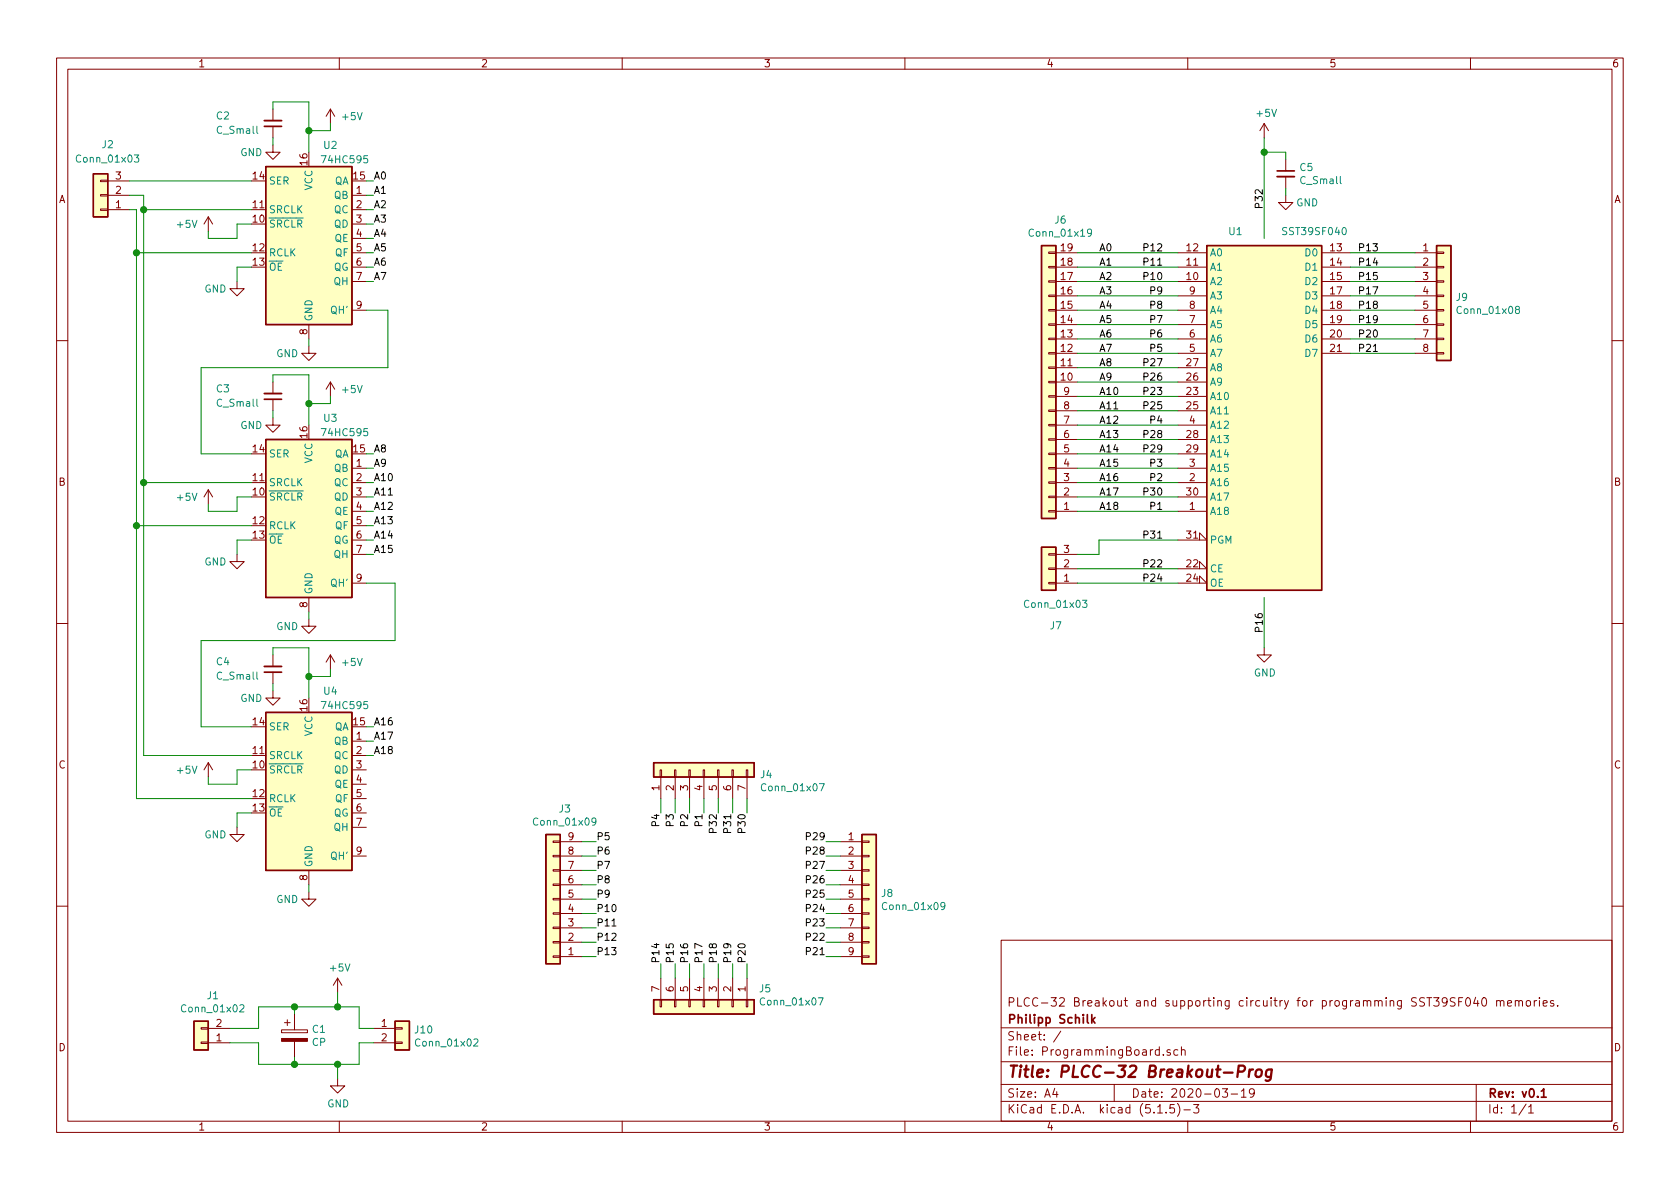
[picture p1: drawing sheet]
EESchema Schematic File Version 4
EELAYER 30 0
EELAYER END
$Descr A4 11693 8268
encoding utf-8
Sheet 1 1
Title "PLCC-32 Breakout-Prog"
Date "2020-03-19"
Rev "v0.1"
Comp "Philipp Schilk"
Comment1 "PLCC-32 Breakout and supporting circuitry for programming SST39SF040 memories."
Comment2 ""
Comment3 ""
Comment4 ""
$EndDescr
$Comp
L Connector_Generic:Conn_01x02 J1
U 1 1
P 1400 7250
F 0 "J1" H 1318 6925 50  0000 C CNN
F 1 "Conn_01x02" H 1318 7016 50  0000 C CNN
F 2 "Connector_PinHeader_2.54mm:PinHeader_1x02_P2.54mm_Vertical" H 1400 7250 50  0001 C CNN
F 3 "~" H 1400 7250 50  0001 C CNN
	1    1400 7250
	-1   0    0    1   
$EndComp
Wire Wire Line
	1600 7150 1800 7150
Wire Wire Line
	1800 7150 1800 7000
Wire Wire Line
	1800 7000 2050 7000
Wire Wire Line
	1600 7250 1800 7250
Wire Wire Line
	1800 7250 1800 7400
Wire Wire Line
	1800 7400 2050 7400
$Comp
L power:GND #PWR0101
U 1 1
P 2350 7500
F 0 "#PWR0101" H 2350 7250 50  0001 C CNN
F 1 "GND" H 2355 7327 50  0000 C CNN
F 2 "" H 2350 7500 50  0001 C CNN
F 3 "" H 2350 7500 50  0001 C CNN
	1    2350 7500
	1    0    0    -1  
$EndComp
Wire Wire Line
	2350 7400 2350 7500
Wire Wire Line
	2350 7000 2350 6900
$Comp
L power:+5V #PWR0102
U 1 1
P 2350 6900
F 0 "#PWR0102" H 2350 6750 50  0001 C CNN
F 1 "+5V" H 2365 7073 50  0000 C CNN
F 2 "" H 2350 6900 50  0001 C CNN
F 3 "" H 2350 6900 50  0001 C CNN
	1    2350 6900
	1    0    0    -1  
$EndComp
$Comp
L Device:CP C1
U 1 1
P 2050 7200
F 0 "C1" H 2168 7246 50  0000 L CNN
F 1 "CP" H 2168 7155 50  0000 L CNN
F 2 "Capacitor_SMD:CP_Elec_8x6.5" H 2088 7050 50  0001 C CNN
F 3 "~" H 2050 7200 50  0001 C CNN
	1    2050 7200
	1    0    0    -1  
$EndComp
Wire Wire Line
	2050 7050 2050 7000
Connection ~ 2050 7000
Wire Wire Line
	2050 7000 2350 7000
Wire Wire Line
	2050 7350 2050 7400
Connection ~ 2050 7400
Wire Wire Line
	2050 7400 2350 7400
$Comp
L Connector_Generic:Conn_01x07 J4
U 1 1
P 4900 5350
F 0 "J4" V 4864 4962 50  0000 R CNN
F 1 "Conn_01x07" V 4773 4962 50  0000 R CNN
F 2 "Connector_PinHeader_2.54mm:PinHeader_1x07_P2.54mm_Vertical" H 4900 5350 50  0001 C CNN
F 3 "~" H 4900 5350 50  0001 C CNN
	1    4900 5350
	0    -1   -1   0   
$EndComp
$Comp
L Connector_Generic:Conn_01x07 J5
U 1 1
P 4900 7000
F 0 "J5" V 4772 7380 50  0000 L CNN
F 1 "Conn_01x07" V 4863 7380 50  0000 L CNN
F 2 "Connector_PinHeader_2.54mm:PinHeader_1x07_P2.54mm_Vertical" H 4900 7000 50  0001 C CNN
F 3 "~" H 4900 7000 50  0001 C CNN
	1    4900 7000
	0    1    1    0   
$EndComp
Wire Wire Line
	4600 5550 4600 5650
Wire Wire Line
	4700 5550 4700 5650
Text Label 4900 5650 3    50   ~ 0
P1
Text Label 4800 5650 3    50   ~ 0
P2
Text Label 4700 5650 3    50   ~ 0
P3
Text Label 4600 5650 3    50   ~ 0
P4
Text Label 4150 5850 0    50   ~ 0
P5
Text Label 4150 5950 0    50   ~ 0
P6
Text Label 4150 6050 0    50   ~ 0
P7
Text Label 4150 6150 0    50   ~ 0
P8
Text Label 4150 6250 0    50   ~ 0
P9
Text Label 4150 6350 0    50   ~ 0
P10
Text Label 4150 6450 0    50   ~ 0
P11
Text Label 4150 6550 0    50   ~ 0
P12
Text Label 4150 6650 0    50   ~ 0
P13
Text Label 4600 6700 1    50   ~ 0
P14
Text Label 4700 6700 1    50   ~ 0
P15
Text Label 4800 6700 1    50   ~ 0
P16
Text Label 4900 6700 1    50   ~ 0
P17
Text Label 5000 6700 1    50   ~ 0
P18
Text Label 5100 6700 1    50   ~ 0
P19
Text Label 5200 6700 1    50   ~ 0
P20
Text Label 5750 6650 2    50   ~ 0
P21
Text Label 5750 6550 2    50   ~ 0
P22
Text Label 5750 6450 2    50   ~ 0
P23
Text Label 5750 6350 2    50   ~ 0
P24
Text Label 5750 6250 2    50   ~ 0
P25
Text Label 5750 6150 2    50   ~ 0
P26
Text Label 5750 6050 2    50   ~ 0
P27
Text Label 5750 5950 2    50   ~ 0
P28
Text Label 5750 5850 2    50   ~ 0
P29
Text Label 5200 5650 3    50   ~ 0
P30
Text Label 5100 5650 3    50   ~ 0
P31
Text Label 5000 5650 3    50   ~ 0
P32
$Comp
L Connector_Generic:Conn_01x09 J3
U 1 1
P 3850 6250
F 0 "J3" H 3768 5625 50  0000 C CNN
F 1 "Conn_01x09" H 3768 5716 50  0000 C CNN
F 2 "Connector_PinHeader_2.54mm:PinHeader_1x09_P2.54mm_Vertical" H 3850 6250 50  0001 C CNN
F 3 "~" H 3850 6250 50  0001 C CNN
	1    3850 6250
	-1   0    0    1   
$EndComp
$Comp
L Connector_Generic:Conn_01x09 J8
U 1 1
P 6050 6250
F 0 "J8" H 6130 6292 50  0000 L CNN
F 1 "Conn_01x09" H 6130 6201 50  0000 L CNN
F 2 "Connector_PinHeader_2.54mm:PinHeader_1x09_P2.54mm_Vertical" H 6050 6250 50  0001 C CNN
F 3 "~" H 6050 6250 50  0001 C CNN
	1    6050 6250
	1    0    0    -1  
$EndComp
Wire Wire Line
	4050 5850 4150 5850
Wire Wire Line
	4150 5950 4050 5950
Wire Wire Line
	4050 6050 4150 6050
Wire Wire Line
	4150 6150 4050 6150
Wire Wire Line
	4050 6250 4150 6250
Wire Wire Line
	4150 6350 4050 6350
Wire Wire Line
	4050 6450 4150 6450
Wire Wire Line
	4150 6550 4050 6550
Wire Wire Line
	4050 6650 4150 6650
Wire Wire Line
	4600 6700 4600 6800
Wire Wire Line
	4700 6700 4700 6800
Wire Wire Line
	4800 6800 4800 6700
Wire Wire Line
	4900 6700 4900 6800
Wire Wire Line
	5000 6700 5000 6800
Wire Wire Line
	5100 6700 5100 6800
Wire Wire Line
	5200 6700 5200 6800
Wire Wire Line
	5750 6650 5850 6650
Wire Wire Line
	5850 6550 5750 6550
Wire Wire Line
	5750 6450 5850 6450
Wire Wire Line
	5850 6350 5750 6350
Wire Wire Line
	5750 6250 5850 6250
Wire Wire Line
	5850 6150 5750 6150
Wire Wire Line
	5750 6050 5850 6050
Wire Wire Line
	5850 5950 5750 5950
Wire Wire Line
	5750 5850 5850 5850
Wire Wire Line
	4800 5550 4800 5650
Wire Wire Line
	4900 5550 4900 5650
Wire Wire Line
	5000 5550 5000 5650
Wire Wire Line
	5100 5550 5100 5650
Wire Wire Line
	5200 5550 5200 5650
Text Label 8100 3550 2    50   ~ 0
P1
Text Label 8100 3350 2    50   ~ 0
P2
Text Label 8100 3250 2    50   ~ 0
P3
Text Label 8100 2950 2    50   ~ 0
P4
Text Label 8100 2450 2    50   ~ 0
P5
Text Label 8100 2350 2    50   ~ 0
P6
Text Label 8100 2250 2    50   ~ 0
P7
Text Label 8100 2150 2    50   ~ 0
P8
Text Label 8100 2050 2    50   ~ 0
P9
Text Label 8100 1950 2    50   ~ 0
P10
Text Label 8100 1850 2    50   ~ 0
P11
Text Label 8100 1750 2    50   ~ 0
P12
Text Label 9450 1750 0    50   ~ 0
P13
Text Label 9450 1850 0    50   ~ 0
P14
Text Label 9450 1950 0    50   ~ 0
P15
Text Label 8800 4250 3    50   ~ 0
P16
Text Label 9450 2050 0    50   ~ 0
P17
Text Label 9450 2150 0    50   ~ 0
P18
Text Label 9450 2250 0    50   ~ 0
P19
Text Label 9450 2350 0    50   ~ 0
P20
Text Label 9450 2450 0    50   ~ 0
P21
Text Label 8100 3950 2    50   ~ 0
P22
Text Label 8100 2750 2    50   ~ 0
P23
Text Label 8100 4050 2    50   ~ 0
P24
Text Label 8100 2850 2    50   ~ 0
P25
Text Label 8100 2650 2    50   ~ 0
P26
Text Label 8100 2550 2    50   ~ 0
P27
Text Label 8100 3050 2    50   ~ 0
P28
Text Label 8100 3150 2    50   ~ 0
P29
Text Label 8100 3450 2    50   ~ 0
P30
Text Label 8100 3750 2    50   ~ 0
P31
Text Label 8800 1450 1    50   ~ 0
P32
$Comp
L Connector_Generic:Conn_01x08 J9
U 1 1
P 10050 2050
F 0 "J9" H 10130 2042 50  0000 L CNN
F 1 "Conn_01x08" H 10130 1951 50  0000 L CNN
F 2 "Connector_PinHeader_2.54mm:PinHeader_1x08_P2.54mm_Vertical" H 10050 2050 50  0001 C CNN
F 3 "~" H 10050 2050 50  0001 C CNN
	1    10050 2050
	1    0    0    -1  
$EndComp
Wire Wire Line
	9400 1750 9850 1750
Wire Wire Line
	9400 1850 9850 1850
Wire Wire Line
	9400 1950 9850 1950
Wire Wire Line
	9400 2050 9850 2050
Wire Wire Line
	9400 2150 9850 2150
Wire Wire Line
	9400 2250 9850 2250
Wire Wire Line
	9400 2350 9850 2350
Wire Wire Line
	9400 2450 9850 2450
$Comp
L Connector_Generic:Conn_01x19 J6
U 1 1
P 7300 2650
F 0 "J6" H 7218 1525 50  0000 C CNN
F 1 "Conn_01x19" H 7218 1616 50  0000 C CNN
F 2 "Connector_PinHeader_2.54mm:PinHeader_2x10_P2.54mm_Vertical" H 7300 2650 50  0001 C CNN
F 3 "~" H 7300 2650 50  0001 C CNN
	1    7300 2650
	-1   0    0    1   
$EndComp
Wire Wire Line
	7500 1750 8200 1750
Wire Wire Line
	7500 1850 8200 1850
Wire Wire Line
	7500 1950 8200 1950
Wire Wire Line
	7500 2050 8200 2050
Wire Wire Line
	7500 2150 8200 2150
Wire Wire Line
	7500 2250 8200 2250
Wire Wire Line
	7500 2350 8200 2350
Wire Wire Line
	7500 2450 8200 2450
Wire Wire Line
	7500 2550 8200 2550
Wire Wire Line
	7500 2650 8200 2650
Wire Wire Line
	7500 2750 8200 2750
Wire Wire Line
	7500 2850 8200 2850
Wire Wire Line
	7500 2950 8200 2950
Wire Wire Line
	7500 3050 8200 3050
Wire Wire Line
	7500 3150 8200 3150
Wire Wire Line
	7500 3250 8200 3250
Wire Wire Line
	7500 3350 8200 3350
Wire Wire Line
	7500 3450 8200 3450
Wire Wire Line
	7500 3550 8200 3550
$Comp
L Connector_Generic:Conn_01x03 J7
U 1 1
P 7300 3950
F 0 "J7" H 7250 4350 50  0000 C CNN
F 1 "Conn_01x03" H 7250 4200 50  0000 C CNN
F 2 "Connector_PinHeader_2.54mm:PinHeader_1x03_P2.54mm_Vertical" H 7300 3950 50  0001 C CNN
F 3 "~" H 7300 3950 50  0001 C CNN
	1    7300 3950
	-1   0    0    1   
$EndComp
Wire Wire Line
	7650 3750 7650 3850
Wire Wire Line
	7650 3850 7500 3850
Wire Wire Line
	7650 3750 8200 3750
Wire Wire Line
	7500 4050 8200 4050
Wire Wire Line
	7500 3950 8200 3950
$Comp
L power:GND #PWR0103
U 1 1
P 8800 4500
F 0 "#PWR0103" H 8800 4250 50  0001 C CNN
F 1 "GND" H 8805 4327 50  0000 C CNN
F 2 "" H 8800 4500 50  0001 C CNN
F 3 "" H 8800 4500 50  0001 C CNN
	1    8800 4500
	1    0    0    -1  
$EndComp
Text Label 7650 1750 0    50   ~ 0
A0
Text Label 7650 1850 0    50   ~ 0
A1
Text Label 7650 1950 0    50   ~ 0
A2
Text Label 7650 2050 0    50   ~ 0
A3
Text Label 7650 2150 0    50   ~ 0
A4
Text Label 7650 2250 0    50   ~ 0
A5
Text Label 7650 2350 0    50   ~ 0
A6
Text Label 7650 2450 0    50   ~ 0
A7
Text Label 7650 2550 0    50   ~ 0
A8
Text Label 7650 2650 0    50   ~ 0
A9
Text Label 7650 2750 0    50   ~ 0
A10
Text Label 7650 2850 0    50   ~ 0
A11
Text Label 7650 2950 0    50   ~ 0
A12
Text Label 7650 3050 0    50   ~ 0
A13
Text Label 7650 3150 0    50   ~ 0
A14
Text Label 7650 3250 0    50   ~ 0
A15
Text Label 7650 3350 0    50   ~ 0
A16
Text Label 7650 3450 0    50   ~ 0
A17
Text Label 7650 3550 0    50   ~ 0
A18
Text Label 2600 1250 0    50   ~ 0
A0
Text Label 2600 1350 0    50   ~ 0
A1
Text Label 2600 1450 0    50   ~ 0
A2
Text Label 2600 1550 0    50   ~ 0
A3
Text Label 2600 1650 0    50   ~ 0
A4
Text Label 2600 1750 0    50   ~ 0
A5
Text Label 2600 1850 0    50   ~ 0
A6
Text Label 2600 1950 0    50   ~ 0
A7
Text Label 2600 3150 0    50   ~ 0
A8
Text Label 2600 3250 0    50   ~ 0
A9
Text Label 2600 3350 0    50   ~ 0
A10
Text Label 2600 3450 0    50   ~ 0
A11
Text Label 2600 3550 0    50   ~ 0
A12
Text Label 2600 3650 0    50   ~ 0
A13
Text Label 2600 3750 0    50   ~ 0
A14
Text Label 2600 3850 0    50   ~ 0
A15
Text Label 2600 5050 0    50   ~ 0
A16
Text Label 2600 5150 0    50   ~ 0
A17
Text Label 2600 5250 0    50   ~ 0
A18
$Comp
L 74xx:74HC595 U2
U 1 1
P 2150 1650
F 0 "U2" H 2300 2300 50  0000 C CNN
F 1 "74HC595" H 2400 2200 50  0000 C CNN
F 2 "Package_SO:TSSOP-16_4.4x5mm_P0.65mm" H 2150 1650 50  0001 C CNN
F 3 "http://www.ti.com/lit/ds/symlink/sn74hc595.pdf" H 2150 1650 50  0001 C CNN
	1    2150 1650
	1    0    0    -1  
$EndComp
$Comp
L power:+5V #PWR0104
U 1 1
P 8800 950
F 0 "#PWR0104" H 8800 800 50  0001 C CNN
F 1 "+5V" H 8815 1123 50  0000 C CNN
F 2 "" H 8800 950 50  0001 C CNN
F 3 "" H 8800 950 50  0001 C CNN
	1    8800 950 
	1    0    0    -1  
$EndComp
$Comp
L Device:C_Small C5
U 1 1
P 8950 1200
F 0 "C5" H 9042 1246 50  0000 L CNN
F 1 "C_Small" H 9042 1155 50  0000 L CNN
F 2 "Capacitor_SMD:C_0603_1608Metric" H 8950 1200 50  0001 C CNN
F 3 "~" H 8950 1200 50  0001 C CNN
	1    8950 1200
	1    0    0    -1  
$EndComp
Wire Wire Line
	8800 950  8800 1050
Wire Wire Line
	8950 1100 8950 1050
Wire Wire Line
	8950 1050 8800 1050
Connection ~ 8800 1050
Wire Wire Line
	8800 1050 8800 1650
$Comp
L power:GND #PWR0105
U 1 1
P 8950 1350
F 0 "#PWR0105" H 8950 1100 50  0001 C CNN
F 1 "GND" H 9100 1300 50  0000 C CNN
F 2 "" H 8950 1350 50  0001 C CNN
F 3 "" H 8950 1350 50  0001 C CNN
	1    8950 1350
	1    0    0    -1  
$EndComp
Wire Wire Line
	8950 1350 8950 1300
$Comp
L Device:C_Small C2
U 1 1
P 1900 850
F 0 "C2" H 2300 800 50  0000 R CNN
F 1 "C_Small" H 2300 900 50  0000 R CNN
F 2 "Capacitor_SMD:C_0603_1608Metric" H 1900 850 50  0001 C CNN
F 3 "~" H 1900 850 50  0001 C CNN
	1    1900 850 
	-1   0    0    1   
$EndComp
$Comp
L power:GND #PWR0106
U 1 1
P 1900 1000
F 0 "#PWR0106" H 1900 750 50  0001 C CNN
F 1 "GND" H 1750 950 50  0000 C CNN
F 2 "" H 1900 1000 50  0001 C CNN
F 3 "" H 1900 1000 50  0001 C CNN
	1    1900 1000
	1    0    0    -1  
$EndComp
Wire Wire Line
	1900 950  1900 1000
Wire Wire Line
	2150 1050 2150 900 
Wire Wire Line
	2150 700  1900 700 
Wire Wire Line
	1900 700  1900 750 
$Comp
L power:GND #PWR0107
U 1 1
P 2150 2400
F 0 "#PWR0107" H 2150 2150 50  0001 C CNN
F 1 "GND" H 2000 2350 50  0000 C CNN
F 2 "" H 2150 2400 50  0001 C CNN
F 3 "" H 2150 2400 50  0001 C CNN
	1    2150 2400
	1    0    0    -1  
$EndComp
Wire Wire Line
	2150 2400 2150 2350
Wire Wire Line
	2150 900  2300 900 
Wire Wire Line
	2300 900  2300 850 
Connection ~ 2150 900 
Wire Wire Line
	2150 900  2150 700 
$Comp
L power:+5V #PWR0108
U 1 1
P 2300 850
F 0 "#PWR0108" H 2300 700 50  0001 C CNN
F 1 "+5V" H 2450 900 50  0000 C CNN
F 2 "" H 2300 850 50  0001 C CNN
F 3 "" H 2300 850 50  0001 C CNN
	1    2300 850 
	1    0    0    -1  
$EndComp
$Comp
L 74xx:74HC595 U3
U 1 1
P 2150 3550
F 0 "U3" H 2300 4200 50  0000 C CNN
F 1 "74HC595" H 2400 4100 50  0000 C CNN
F 2 "Package_SO:TSSOP-16_4.4x5mm_P0.65mm" H 2150 3550 50  0001 C CNN
F 3 "http://www.ti.com/lit/ds/symlink/sn74hc595.pdf" H 2150 3550 50  0001 C CNN
	1    2150 3550
	1    0    0    -1  
$EndComp
$Comp
L Device:C_Small C3
U 1 1
P 1900 2750
F 0 "C3" H 2300 2700 50  0000 R CNN
F 1 "C_Small" H 2300 2800 50  0000 R CNN
F 2 "Capacitor_SMD:C_0603_1608Metric" H 1900 2750 50  0001 C CNN
F 3 "~" H 1900 2750 50  0001 C CNN
	1    1900 2750
	-1   0    0    1   
$EndComp
$Comp
L power:GND #PWR0109
U 1 1
P 1900 2900
F 0 "#PWR0109" H 1900 2650 50  0001 C CNN
F 1 "GND" H 1750 2850 50  0000 C CNN
F 2 "" H 1900 2900 50  0001 C CNN
F 3 "" H 1900 2900 50  0001 C CNN
	1    1900 2900
	1    0    0    -1  
$EndComp
Wire Wire Line
	1900 2850 1900 2900
Wire Wire Line
	2150 2950 2150 2800
Wire Wire Line
	2150 2600 1900 2600
Wire Wire Line
	1900 2600 1900 2650
$Comp
L power:GND #PWR0110
U 1 1
P 2150 4300
F 0 "#PWR0110" H 2150 4050 50  0001 C CNN
F 1 "GND" H 2000 4250 50  0000 C CNN
F 2 "" H 2150 4300 50  0001 C CNN
F 3 "" H 2150 4300 50  0001 C CNN
	1    2150 4300
	1    0    0    -1  
$EndComp
Wire Wire Line
	2150 4300 2150 4250
Wire Wire Line
	2150 2800 2300 2800
Wire Wire Line
	2300 2800 2300 2750
Connection ~ 2150 2800
Wire Wire Line
	2150 2800 2150 2600
$Comp
L power:+5V #PWR0111
U 1 1
P 2300 2750
F 0 "#PWR0111" H 2300 2600 50  0001 C CNN
F 1 "+5V" H 2450 2800 50  0000 C CNN
F 2 "" H 2300 2750 50  0001 C CNN
F 3 "" H 2300 2750 50  0001 C CNN
	1    2300 2750
	1    0    0    -1  
$EndComp
$Comp
L 74xx:74HC595 U4
U 1 1
P 2150 5450
F 0 "U4" H 2300 6100 50  0000 C CNN
F 1 "74HC595" H 2400 6000 50  0000 C CNN
F 2 "Package_SO:TSSOP-16_4.4x5mm_P0.65mm" H 2150 5450 50  0001 C CNN
F 3 "http://www.ti.com/lit/ds/symlink/sn74hc595.pdf" H 2150 5450 50  0001 C CNN
	1    2150 5450
	1    0    0    -1  
$EndComp
$Comp
L Device:C_Small C4
U 1 1
P 1900 4650
F 0 "C4" H 2300 4600 50  0000 R CNN
F 1 "C_Small" H 2300 4700 50  0000 R CNN
F 2 "Capacitor_SMD:C_0603_1608Metric" H 1900 4650 50  0001 C CNN
F 3 "~" H 1900 4650 50  0001 C CNN
	1    1900 4650
	-1   0    0    1   
$EndComp
$Comp
L power:GND #PWR0112
U 1 1
P 1900 4800
F 0 "#PWR0112" H 1900 4550 50  0001 C CNN
F 1 "GND" H 1750 4750 50  0000 C CNN
F 2 "" H 1900 4800 50  0001 C CNN
F 3 "" H 1900 4800 50  0001 C CNN
	1    1900 4800
	1    0    0    -1  
$EndComp
Wire Wire Line
	1900 4750 1900 4800
Wire Wire Line
	2150 4850 2150 4700
Wire Wire Line
	2150 4500 1900 4500
Wire Wire Line
	1900 4500 1900 4550
$Comp
L power:GND #PWR0113
U 1 1
P 2150 6200
F 0 "#PWR0113" H 2150 5950 50  0001 C CNN
F 1 "GND" H 2000 6150 50  0000 C CNN
F 2 "" H 2150 6200 50  0001 C CNN
F 3 "" H 2150 6200 50  0001 C CNN
	1    2150 6200
	1    0    0    -1  
$EndComp
Wire Wire Line
	2150 6200 2150 6150
Wire Wire Line
	2150 4700 2300 4700
Wire Wire Line
	2300 4700 2300 4650
Connection ~ 2150 4700
Wire Wire Line
	2150 4700 2150 4500
$Comp
L power:+5V #PWR0114
U 1 1
P 2300 4650
F 0 "#PWR0114" H 2300 4500 50  0001 C CNN
F 1 "+5V" H 2450 4700 50  0000 C CNN
F 2 "" H 2300 4650 50  0001 C CNN
F 3 "" H 2300 4650 50  0001 C CNN
	1    2300 4650
	1    0    0    -1  
$EndComp
Wire Wire Line
	2600 5250 2550 5250
Wire Wire Line
	2600 5150 2550 5150
Wire Wire Line
	2550 5050 2600 5050
Wire Wire Line
	2550 1250 2600 1250
Wire Wire Line
	2550 1350 2600 1350
Wire Wire Line
	2550 1450 2600 1450
Wire Wire Line
	2550 1550 2600 1550
Wire Wire Line
	2550 1650 2600 1650
Wire Wire Line
	2550 1750 2600 1750
Wire Wire Line
	2550 1850 2600 1850
Wire Wire Line
	2550 1950 2600 1950
Wire Wire Line
	2550 3150 2600 3150
Wire Wire Line
	2550 3250 2600 3250
Wire Wire Line
	2550 3350 2600 3350
Wire Wire Line
	2550 3450 2600 3450
Wire Wire Line
	2550 3550 2600 3550
Wire Wire Line
	2550 3650 2600 3650
Wire Wire Line
	2550 3750 2600 3750
Wire Wire Line
	2550 3850 2600 3850
Wire Wire Line
	1750 1850 1650 1850
Wire Wire Line
	1650 1850 1650 1950
$Comp
L power:GND #PWR0115
U 1 1
P 1650 1950
F 0 "#PWR0115" H 1650 1700 50  0001 C CNN
F 1 "GND" H 1500 1900 50  0000 C CNN
F 2 "" H 1650 1950 50  0001 C CNN
F 3 "" H 1650 1950 50  0001 C CNN
	1    1650 1950
	1    0    0    -1  
$EndComp
Wire Wire Line
	1750 1550 1650 1550
Wire Wire Line
	1650 1550 1650 1650
Wire Wire Line
	1650 1650 1450 1650
Wire Wire Line
	1450 1650 1450 1600
$Comp
L power:+5V #PWR0116
U 1 1
P 1450 1600
F 0 "#PWR0116" H 1450 1450 50  0001 C CNN
F 1 "+5V" H 1300 1650 50  0000 C CNN
F 2 "" H 1450 1600 50  0001 C CNN
F 3 "" H 1450 1600 50  0001 C CNN
	1    1450 1600
	1    0    0    -1  
$EndComp
Wire Wire Line
	1000 1450 1750 1450
Wire Wire Line
	2550 2150 2700 2150
Wire Wire Line
	2700 2150 2700 2550
Wire Wire Line
	2700 2550 1400 2550
Wire Wire Line
	1400 2550 1400 3150
Wire Wire Line
	1400 3150 1750 3150
Wire Wire Line
	2550 4050 2750 4050
Wire Wire Line
	2750 4050 2750 4450
Wire Wire Line
	2750 4450 1400 4450
Wire Wire Line
	1400 4450 1400 5050
Wire Wire Line
	1400 5050 1750 5050
Wire Wire Line
	1750 3750 1650 3750
Wire Wire Line
	1650 3750 1650 3850
$Comp
L power:GND #PWR0117
U 1 1
P 1650 3850
F 0 "#PWR0117" H 1650 3600 50  0001 C CNN
F 1 "GND" H 1500 3800 50  0000 C CNN
F 2 "" H 1650 3850 50  0001 C CNN
F 3 "" H 1650 3850 50  0001 C CNN
	1    1650 3850
	1    0    0    -1  
$EndComp
Wire Wire Line
	1750 3450 1650 3450
Wire Wire Line
	1650 3450 1650 3550
Wire Wire Line
	1650 3550 1450 3550
Wire Wire Line
	1450 3550 1450 3500
$Comp
L power:+5V #PWR0118
U 1 1
P 1450 3500
F 0 "#PWR0118" H 1450 3350 50  0001 C CNN
F 1 "+5V" H 1300 3550 50  0000 C CNN
F 2 "" H 1450 3500 50  0001 C CNN
F 3 "" H 1450 3500 50  0001 C CNN
	1    1450 3500
	1    0    0    -1  
$EndComp
Wire Wire Line
	1750 5650 1650 5650
Wire Wire Line
	1650 5650 1650 5750
$Comp
L power:GND #PWR0119
U 1 1
P 1650 5750
F 0 "#PWR0119" H 1650 5500 50  0001 C CNN
F 1 "GND" H 1500 5700 50  0000 C CNN
F 2 "" H 1650 5750 50  0001 C CNN
F 3 "" H 1650 5750 50  0001 C CNN
	1    1650 5750
	1    0    0    -1  
$EndComp
Wire Wire Line
	1750 5350 1650 5350
Wire Wire Line
	1650 5350 1650 5450
Wire Wire Line
	1650 5450 1450 5450
Wire Wire Line
	1450 5450 1450 5400
$Comp
L power:+5V #PWR0120
U 1 1
P 1450 5400
F 0 "#PWR0120" H 1450 5250 50  0001 C CNN
F 1 "+5V" H 1300 5450 50  0000 C CNN
F 2 "" H 1450 5400 50  0001 C CNN
F 3 "" H 1450 5400 50  0001 C CNN
	1    1450 5400
	1    0    0    -1  
$EndComp
$Comp
L Connector_Generic:Conn_01x03 J2
U 1 1
P 700 1350
F 0 "J2" H 650 1000 50  0000 C CNN
F 1 "Conn_01x03" H 650 1100 50  0000 C CNN
F 2 "Connector_PinHeader_2.54mm:PinHeader_1x03_P2.54mm_Vertical" H 700 1350 50  0001 C CNN
F 3 "~" H 700 1350 50  0001 C CNN
	1    700  1350
	-1   0    0    1   
$EndComp
Wire Wire Line
	900  1250 1750 1250
Wire Wire Line
	1000 1350 1000 1450
Wire Wire Line
	900  1350 1000 1350
Wire Wire Line
	950  1450 950  1750
Wire Wire Line
	950  1750 1750 1750
Wire Wire Line
	950  1450 900  1450
Wire Wire Line
	1000 1450 1000 3350
Wire Wire Line
	1000 3350 1750 3350
Connection ~ 1000 1450
Wire Wire Line
	950  1750 950  3650
Wire Wire Line
	950  3650 1750 3650
Connection ~ 950  1750
Wire Wire Line
	950  3650 950  5550
Wire Wire Line
	950  5550 1750 5550
Connection ~ 950  3650
Wire Wire Line
	1000 5250 1000 3350
Wire Wire Line
	1000 5250 1750 5250
Connection ~ 1000 3350
$Comp
L Connector_Generic:Conn_01x02 J10
U 1 1
P 2800 7150
F 0 "J10" H 2880 7142 50  0000 L CNN
F 1 "Conn_01x02" H 2880 7051 50  0000 L CNN
F 2 "Connector_PinHeader_2.54mm:PinHeader_1x02_P2.54mm_Vertical" H 2800 7150 50  0001 C CNN
F 3 "~" H 2800 7150 50  0001 C CNN
	1    2800 7150
	1    0    0    -1  
$EndComp
Wire Wire Line
	2350 7000 2500 7000
Wire Wire Line
	2500 7000 2500 7150
Wire Wire Line
	2500 7150 2600 7150
Connection ~ 2350 7000
Wire Wire Line
	2600 7250 2500 7250
Wire Wire Line
	2500 7250 2500 7400
Wire Wire Line
	2500 7400 2350 7400
Connection ~ 2350 7400
Wire Wire Line
	8800 4150 8800 4500
$Comp
L Memory_Flash:SST39SF040 U1
U 1 1
P 8800 2950
F 0 "U1" H 8600 4300 50  0000 C CNN
F 1 "SST39SF040" H 9150 4300 50  0000 C CNN
F 2 "Package_LCC:PLCC-32_11.4x14.0mm_P1.27mm" H 8800 3250 50  0001 C CNN
F 3 "http://ww1.microchip.com/downloads/en/DeviceDoc/25022B.pdf" H 8800 3250 50  0001 C CNN
	1    8800 2950
	1    0    0    -1  
$EndComp
$EndSCHEMATC
